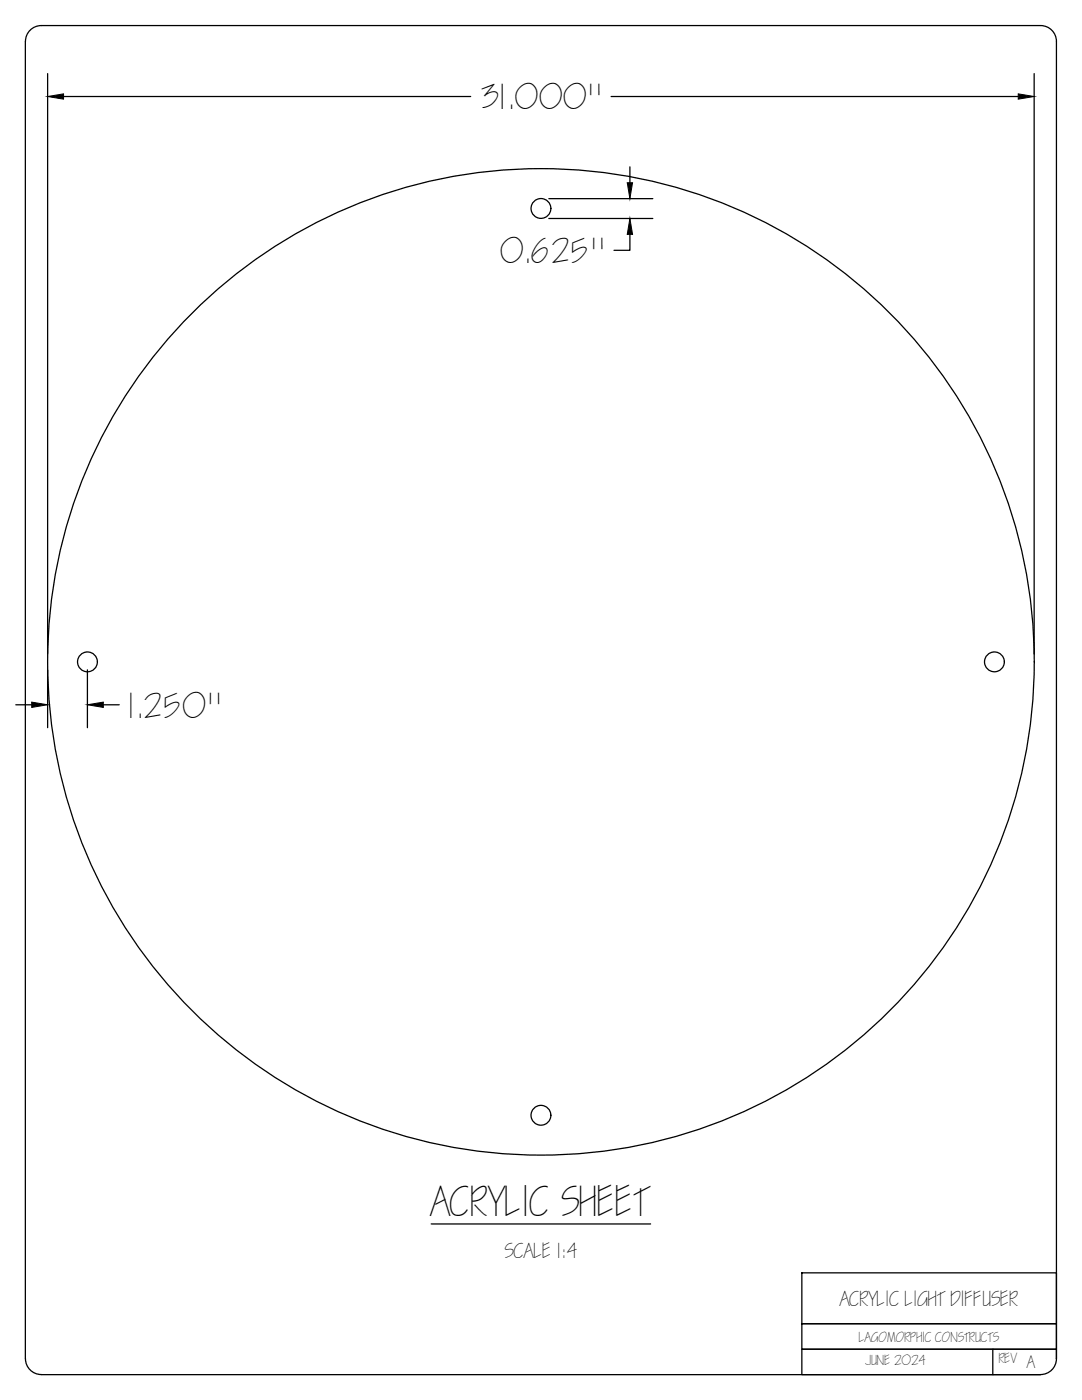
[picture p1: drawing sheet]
<svg xmlns="http://www.w3.org/2000/svg" width="216mm" height="279mm" viewBox="0 0 216 279" stroke-linecap="round" stroke-linejoin="round" font-family="sans-serif">
<!-- layer: 0 -->
<g fill="none" stroke="#000" stroke-width=".25">
<circle cx="107.9" cy="41.6" r="1.98"/>
<circle cx="17.5" cy="132.1" r="1.98"/>
<circle cx="107.9" cy="132.1" r="98.4"/>
<circle cx="198.4" cy="132.1" r="1.98"/>
<circle cx="107.9" cy="222.6" r="1.98"/>
</g>
<!-- layer: G-ANNO-TEXT -->
<g fill="none" stroke="#000" stroke-width=".25">
<path d="M5.1 8.3v262.9M5.1 8.3a3.2 3.2 0 0 1 3.1-3.2h199.4a3.2 3.2 0 0 1 3.2 3.2v262.9M9.5 14.7v115.8M12.7 19.3h81.2M121.9 19.3h81.3M206.4 14.7v115.8M109.5 39.6h20.8M125.7 33.3v3.2M109.5 43.6h20.8M125.7 46.8v3.2h-3.2M9.5 133.7v11.5M17.4 133.7v11.5"/>
<path d="M3.2 140.7h3.1M20.6 140.7h3.2M160 254h50.8v10.2h-50.8zM5.1 271.2a3.2 3.2 0 0 0 3.1 3.1M160 264.2h50.8v5.1h-50.8zM198.1 269.3v5M210.8 271.2a3.2 3.2 0 0 1-3.2 3.1M210.8 271.2v-1.9h-50.8v5h47.6h-199.4"/>
</g>
<!-- layer: G-ANNO-TITL -->
<path d="M86 244.3h43.8" fill="none" stroke="#000" stroke-width=".25"/>
<!-- layer: G-ANNO-TEXT -->
<path d="M9.5 19.3l3.2-.6v1.1zM203.2 18.7l3.2 .6-3.2 .5zM125.2 36.5h1l-.5 3.1zM125.7 43.6l.5 3.2h-1zM6.3 140.1l3.2 .6-3.2 .5zM17.4 140.7l3.2-.6v1.1z" fill="#000" stroke="#000" stroke-width=".2"/>
<text font-size="7.6" x="86" y="242.6">ACRYLIC SHEET</text>
<g font-size="6.3">
<text x="96.2" y="21.8">31.000&quot;</text>
<text x="99.9" y="52.5">0.625&quot;</text>
<text x="25.7" y="143.2">1.250&quot;</text>
</g>
<g font-size="3.8">
<text x="100.7" y="251.1">SCALE 1:4</text>
<text x="167.6" y="260.6">ACRYLIC LIGHT DIFFUSER</text>
</g>
<text font-size="3.2" x="205" y="273.1">A</text>
<g font-size="2.5">
<text x="171.4" y="267.7">LAGOMORPHIC CONSTRUCTS</text>
<text x="172.7" y="272.4">JUNE 2024</text>
<text x="199.3" y="272">REV</text>
</g>
</svg>
